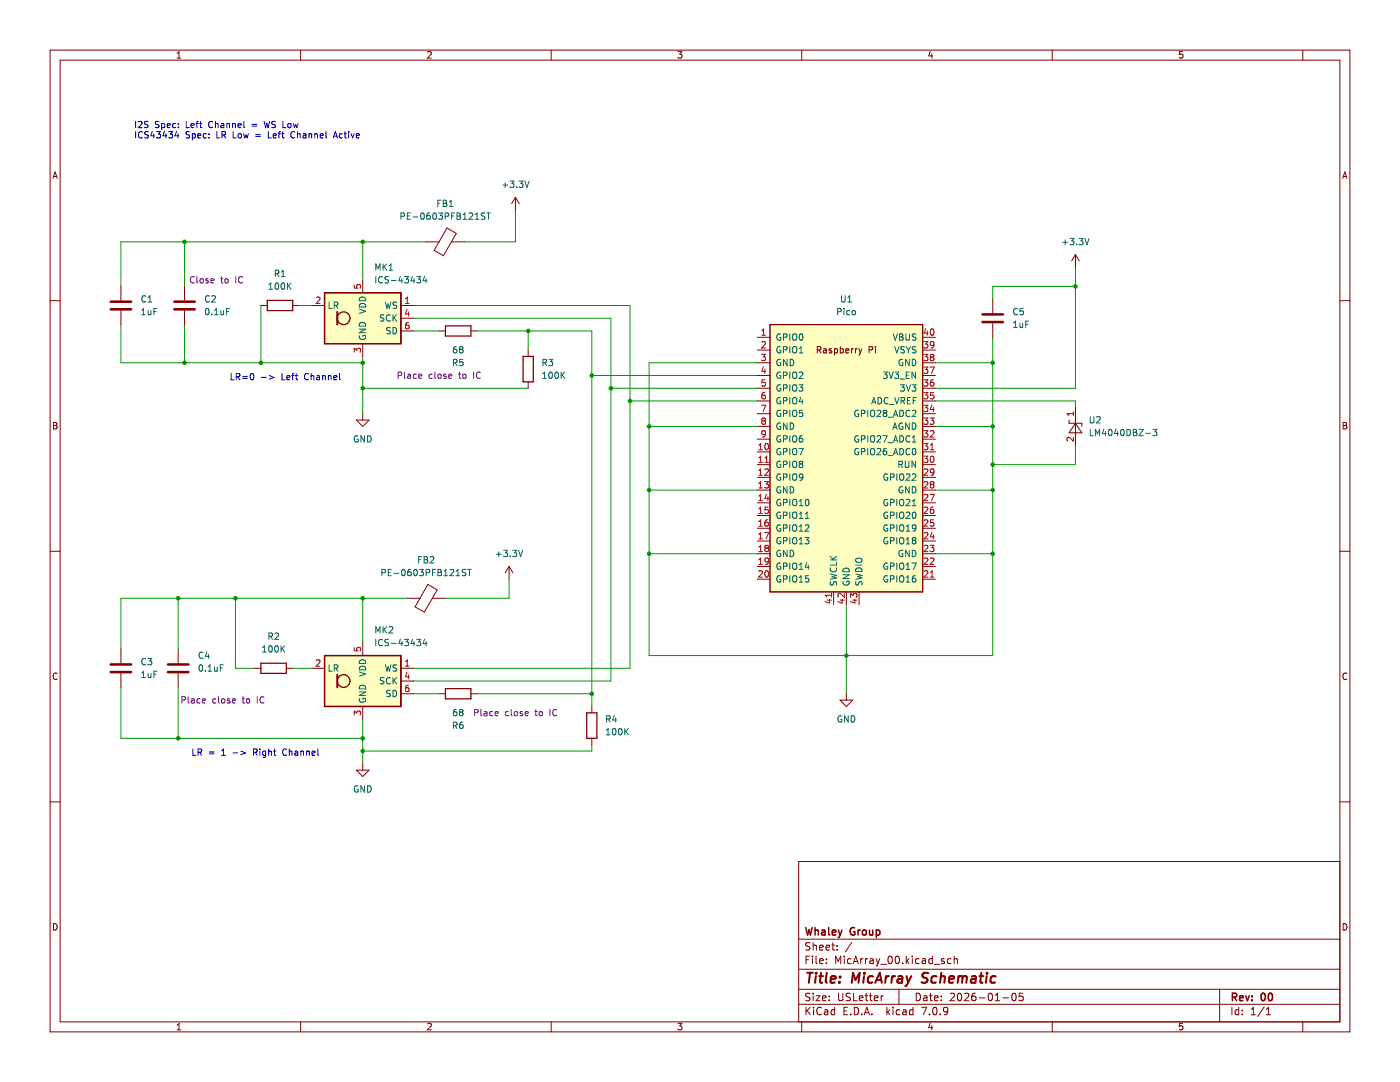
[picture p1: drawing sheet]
(kicad_sch (version 20230121) (generator eeschema)

 (paper "USLetter")

 (title_block
  (title "MicArray Schematic")
  (date "2026-01-05")
  (rev "00")
  (company "Whaley Group"))

 (lib_symbols
  (symbol "Device:C" (pin_numbers hide) (pin_names (offset 0.254)) (in_bom yes) (on_board yes)
   (property "Reference" "C" (at 0.635 2.54 0) (effects (font (size 1.27 1.27)) (justify left)))
   (property "Value" "C" (at 0.635 -2.54 0) (effects (font (size 1.27 1.27)) (justify left)))
   (property "Footprint" "" (at 0.9652 -3.81 0) (effects (font (size 1.27 1.27)) hide))
   (property "Datasheet" "~" (at 0 0 0) (effects (font (size 1.27 1.27)) hide))
   (symbol "C_0_1"
    (polyline (pts (xy -2.032 -0.762) (xy 2.032 -0.762)) (stroke (width 0.508) (type default)) (fill (type none)))
    (polyline (pts (xy -2.032 0.762) (xy 2.032 0.762)) (stroke (width 0.508) (type default)) (fill (type none))))
   (symbol "C_1_1"
    (pin passive line (at 0 3.81 270) (length 2.794) (name "~" (effects (font (size 1.27 1.27)))) (number "1" (effects (font (size 1.27 1.27)))))
    (pin passive line (at 0 -3.81 90) (length 2.794) (name "~" (effects (font (size 1.27 1.27)))) (number "2" (effects (font (size 1.27 1.27)))))))
  (symbol "Device:FerriteBead" (pin_numbers hide) (pin_names (offset 0)) (in_bom yes) (on_board yes)
   (property "Reference" "FB" (at -3.81 0.635 90) (effects (font (size 1.27 1.27))))
   (property "Value" "FerriteBead" (at 3.81 0 90) (effects (font (size 1.27 1.27))))
   (property "Footprint" "" (at -1.778 0 90) (effects (font (size 1.27 1.27)) hide))
   (property "Datasheet" "~" (at 0 0 0) (effects (font (size 1.27 1.27)) hide))
   (symbol "FerriteBead_0_1"
    (polyline (pts (xy 0 -1.27) (xy 0 -1.2192)) (stroke (width 0) (type default)) (fill (type none)))
    (polyline (pts (xy 0 1.27) (xy 0 1.2954)) (stroke (width 0) (type default)) (fill (type none)))
    (polyline (pts (xy -2.7686 0.4064) (xy -1.7018 2.2606) (xy 2.7686 -0.3048) (xy 1.6764 -2.159) (xy -2.7686 0.4064)) (stroke (width 0) (type default)) (fill (type none))))
   (symbol "FerriteBead_1_1"
    (pin passive line (at 0 3.81 270) (length 2.54) (name "~" (effects (font (size 1.27 1.27)))) (number "1" (effects (font (size 1.27 1.27)))))
    (pin passive line (at 0 -3.81 90) (length 2.54) (name "~" (effects (font (size 1.27 1.27)))) (number "2" (effects (font (size 1.27 1.27)))))))
  (symbol "Device:R" (pin_numbers hide) (pin_names (offset 0)) (in_bom yes) (on_board yes)
   (property "Reference" "R" (at 2.032 0 90) (effects (font (size 1.27 1.27))))
   (property "Value" "R" (at 0 0 90) (effects (font (size 1.27 1.27))))
   (property "Footprint" "" (at -1.778 0 90) (effects (font (size 1.27 1.27)) hide))
   (property "Datasheet" "~" (at 0 0 0) (effects (font (size 1.27 1.27)) hide))
   (symbol "R_0_1"
    (rectangle (start -1.016 -2.54) (end 1.016 2.54) (stroke (width 0.254) (type default)) (fill (type none))))
   (symbol "R_1_1"
    (pin passive line (at 0 3.81 270) (length 1.27) (name "~" (effects (font (size 1.27 1.27)))) (number "1" (effects (font (size 1.27 1.27)))))
    (pin passive line (at 0 -3.81 90) (length 1.27) (name "~" (effects (font (size 1.27 1.27)))) (number "2" (effects (font (size 1.27 1.27)))))))
  (symbol "PICO:Pico" (pin_names (offset 1.016)) (in_bom yes) (on_board yes)
   (property "Reference" "U" (at -13.97 27.94 0) (effects (font (size 1.27 1.27))))
   (property "Value" "Pico" (at 0 19.05 0) (effects (font (size 1.27 1.27))))
   (property "Footprint" "RPi_Pico:RPi_Pico_SMD_TH" (at 0 0 90) (effects (font (size 1.27 1.27)) hide))
   (property "Datasheet" "" (at 0 0 0) (effects (font (size 1.27 1.27)) hide))
   (symbol "Pico_0_0"
    (text "Raspberry Pi" (at 0 21.59 0) (effects (font (size 1.27 1.27)))))
   (symbol "Pico_0_1"
    (rectangle (start -15.24 26.67) (end 15.24 -26.67) (stroke (width 0) (type solid)) (fill (type background))))
   (symbol "Pico_1_1"
    (pin bidirectional line (at -17.78 24.13 0) (length 2.54) (name "GPIO0" (effects (font (size 1.27 1.27)))) (number "1" (effects (font (size 1.27 1.27)))))
    (pin bidirectional line (at -17.78 1.27 0) (length 2.54) (name "GPIO7" (effects (font (size 1.27 1.27)))) (number "10" (effects (font (size 1.27 1.27)))))
    (pin bidirectional line (at -17.78 -1.27 0) (length 2.54) (name "GPIO8" (effects (font (size 1.27 1.27)))) (number "11" (effects (font (size 1.27 1.27)))))
    (pin bidirectional line (at -17.78 -3.81 0) (length 2.54) (name "GPIO9" (effects (font (size 1.27 1.27)))) (number "12" (effects (font (size 1.27 1.27)))))
    (pin power_in line (at -17.78 -6.35 0) (length 2.54) (name "GND" (effects (font (size 1.27 1.27)))) (number "13" (effects (font (size 1.27 1.27)))))
    (pin bidirectional line (at -17.78 -8.89 0) (length 2.54) (name "GPIO10" (effects (font (size 1.27 1.27)))) (number "14" (effects (font (size 1.27 1.27)))))
    (pin bidirectional line (at -17.78 -11.43 0) (length 2.54) (name "GPIO11" (effects (font (size 1.27 1.27)))) (number "15" (effects (font (size 1.27 1.27)))))
    (pin bidirectional line (at -17.78 -13.97 0) (length 2.54) (name "GPIO12" (effects (font (size 1.27 1.27)))) (number "16" (effects (font (size 1.27 1.27)))))
    (pin bidirectional line (at -17.78 -16.51 0) (length 2.54) (name "GPIO13" (effects (font (size 1.27 1.27)))) (number "17" (effects (font (size 1.27 1.27)))))
    (pin power_in line (at -17.78 -19.05 0) (length 2.54) (name "GND" (effects (font (size 1.27 1.27)))) (number "18" (effects (font (size 1.27 1.27)))))
    (pin bidirectional line (at -17.78 -21.59 0) (length 2.54) (name "GPIO14" (effects (font (size 1.27 1.27)))) (number "19" (effects (font (size 1.27 1.27)))))
    (pin bidirectional line (at -17.78 21.59 0) (length 2.54) (name "GPIO1" (effects (font (size 1.27 1.27)))) (number "2" (effects (font (size 1.27 1.27)))))
    (pin bidirectional line (at -17.78 -24.13 0) (length 2.54) (name "GPIO15" (effects (font (size 1.27 1.27)))) (number "20" (effects (font (size 1.27 1.27)))))
    (pin bidirectional line (at 17.78 -24.13 180) (length 2.54) (name "GPIO16" (effects (font (size 1.27 1.27)))) (number "21" (effects (font (size 1.27 1.27)))))
    (pin bidirectional line (at 17.78 -21.59 180) (length 2.54) (name "GPIO17" (effects (font (size 1.27 1.27)))) (number "22" (effects (font (size 1.27 1.27)))))
    (pin power_in line (at 17.78 -19.05 180) (length 2.54) (name "GND" (effects (font (size 1.27 1.27)))) (number "23" (effects (font (size 1.27 1.27)))))
    (pin bidirectional line (at 17.78 -16.51 180) (length 2.54) (name "GPIO18" (effects (font (size 1.27 1.27)))) (number "24" (effects (font (size 1.27 1.27)))))
    (pin bidirectional line (at 17.78 -13.97 180) (length 2.54) (name "GPIO19" (effects (font (size 1.27 1.27)))) (number "25" (effects (font (size 1.27 1.27)))))
    (pin bidirectional line (at 17.78 -11.43 180) (length 2.54) (name "GPIO20" (effects (font (size 1.27 1.27)))) (number "26" (effects (font (size 1.27 1.27)))))
    (pin bidirectional line (at 17.78 -8.89 180) (length 2.54) (name "GPIO21" (effects (font (size 1.27 1.27)))) (number "27" (effects (font (size 1.27 1.27)))))
    (pin power_in line (at 17.78 -6.35 180) (length 2.54) (name "GND" (effects (font (size 1.27 1.27)))) (number "28" (effects (font (size 1.27 1.27)))))
    (pin bidirectional line (at 17.78 -3.81 180) (length 2.54) (name "GPIO22" (effects (font (size 1.27 1.27)))) (number "29" (effects (font (size 1.27 1.27)))))
    (pin power_in line (at -17.78 19.05 0) (length 2.54) (name "GND" (effects (font (size 1.27 1.27)))) (number "3" (effects (font (size 1.27 1.27)))))
    (pin input line (at 17.78 -1.27 180) (length 2.54) (name "RUN" (effects (font (size 1.27 1.27)))) (number "30" (effects (font (size 1.27 1.27)))))
    (pin bidirectional line (at 17.78 1.27 180) (length 2.54) (name "GPIO26_ADC0" (effects (font (size 1.27 1.27)))) (number "31" (effects (font (size 1.27 1.27)))))
    (pin bidirectional line (at 17.78 3.81 180) (length 2.54) (name "GPIO27_ADC1" (effects (font (size 1.27 1.27)))) (number "32" (effects (font (size 1.27 1.27)))))
    (pin power_in line (at 17.78 6.35 180) (length 2.54) (name "AGND" (effects (font (size 1.27 1.27)))) (number "33" (effects (font (size 1.27 1.27)))))
    (pin bidirectional line (at 17.78 8.89 180) (length 2.54) (name "GPIO28_ADC2" (effects (font (size 1.27 1.27)))) (number "34" (effects (font (size 1.27 1.27)))))
    (pin unspecified line (at 17.78 11.43 180) (length 2.54) (name "ADC_VREF" (effects (font (size 1.27 1.27)))) (number "35" (effects (font (size 1.27 1.27)))))
    (pin unspecified line (at 17.78 13.97 180) (length 2.54) (name "3V3" (effects (font (size 1.27 1.27)))) (number "36" (effects (font (size 1.27 1.27)))))
    (pin input line (at 17.78 16.51 180) (length 2.54) (name "3V3_EN" (effects (font (size 1.27 1.27)))) (number "37" (effects (font (size 1.27 1.27)))))
    (pin bidirectional line (at 17.78 19.05 180) (length 2.54) (name "GND" (effects (font (size 1.27 1.27)))) (number "38" (effects (font (size 1.27 1.27)))))
    (pin unspecified line (at 17.78 21.59 180) (length 2.54) (name "VSYS" (effects (font (size 1.27 1.27)))) (number "39" (effects (font (size 1.27 1.27)))))
    (pin bidirectional line (at -17.78 16.51 0) (length 2.54) (name "GPIO2" (effects (font (size 1.27 1.27)))) (number "4" (effects (font (size 1.27 1.27)))))
    (pin unspecified line (at 17.78 24.13 180) (length 2.54) (name "VBUS" (effects (font (size 1.27 1.27)))) (number "40" (effects (font (size 1.27 1.27)))))
    (pin input line (at -2.54 -29.21 90) (length 2.54) (name "SWCLK" (effects (font (size 1.27 1.27)))) (number "41" (effects (font (size 1.27 1.27)))))
    (pin power_in line (at 0 -29.21 90) (length 2.54) (name "GND" (effects (font (size 1.27 1.27)))) (number "42" (effects (font (size 1.27 1.27)))))
    (pin bidirectional line (at 2.54 -29.21 90) (length 2.54) (name "SWDIO" (effects (font (size 1.27 1.27)))) (number "43" (effects (font (size 1.27 1.27)))))
    (pin bidirectional line (at -17.78 13.97 0) (length 2.54) (name "GPIO3" (effects (font (size 1.27 1.27)))) (number "5" (effects (font (size 1.27 1.27)))))
    (pin bidirectional line (at -17.78 11.43 0) (length 2.54) (name "GPIO4" (effects (font (size 1.27 1.27)))) (number "6" (effects (font (size 1.27 1.27)))))
    (pin bidirectional line (at -17.78 8.89 0) (length 2.54) (name "GPIO5" (effects (font (size 1.27 1.27)))) (number "7" (effects (font (size 1.27 1.27)))))
    (pin power_in line (at -17.78 6.35 0) (length 2.54) (name "GND" (effects (font (size 1.27 1.27)))) (number "8" (effects (font (size 1.27 1.27)))))
    (pin bidirectional line (at -17.78 3.81 0) (length 2.54) (name "GPIO6" (effects (font (size 1.27 1.27)))) (number "9" (effects (font (size 1.27 1.27)))))))
  (symbol "Reference_Voltage:LM4040DBZ-3" (pin_names (offset 0.0254) hide) (in_bom yes) (on_board yes)
   (property "Reference" "U" (at 0 2.54 0) (effects (font (size 1.27 1.27))))
   (property "Value" "LM4040DBZ-3" (at 0 -3.175 0) (effects (font (size 1.27 1.27))))
   (property "Footprint" "Package_TO_SOT_SMD:SOT-23" (at 0 -5.08 0) (effects (font (size 1.27 1.27) italic) hide))
   (property "Datasheet" "http://www.ti.com/lit/ds/symlink/lm4040-n.pdf" (at 0 0 0) (effects (font (size 1.27 1.27) italic) hide))
   (symbol "LM4040DBZ-3_0_1"
    (polyline (pts (xy -1.27 0) (xy 0 0) (xy 1.27 0)) (stroke (width 0) (type default)) (fill (type none)))
    (polyline (pts (xy -1.27 -1.27) (xy 0.635 0) (xy -1.27 1.27) (xy -1.27 -1.27)) (stroke (width 0.2032) (type default)) (fill (type none)))
    (polyline (pts (xy 0 -1.27) (xy 0.635 -1.27) (xy 0.635 1.27) (xy 1.27 1.27)) (stroke (width 0.2032) (type default)) (fill (type none))))
   (symbol "LM4040DBZ-3_1_1"
    (pin passive line (at 3.81 0 180) (length 2.54) (name "K" (effects (font (size 1.27 1.27)))) (number "1" (effects (font (size 1.27 1.27)))))
    (pin passive line (at -3.81 0 0) (length 2.54) (name "A" (effects (font (size 1.27 1.27)))) (number "2" (effects (font (size 1.27 1.27)))))))
  (symbol "Sensor_Audio:ICS-43434" (in_bom yes) (on_board yes)
   (property "Reference" "MK" (at -7.62 6.35 0) (effects (font (size 1.27 1.27)) (justify left)))
   (property "Value" "ICS-43434" (at 1.27 6.35 0) (effects (font (size 1.27 1.27)) (justify left)))
   (property "Footprint" "Sensor_Audio:InvenSense_ICS-43434-6_3.5x2.65mm" (at 0 0 0) (effects (font (size 1.27 1.27)) hide))
   (property "Datasheet" "https://www.invensense.com/wp-content/uploads/2016/02/DS-000069-ICS-43434-v1.2.pdf" (at 0 0 0) (effects (font (size 1.27 1.27)) hide))
   (symbol "ICS-43434_1_1"
    (rectangle (start -7.62 5.08) (end 7.62 -5.08) (stroke (width 0.254) (type default)) (fill (type background)))
    (circle (center -3.81 0) (radius 1.27) (stroke (width 0.254) (type default)) (fill (type none)))
    (polyline (pts (xy -5.08 1.27) (xy -5.08 -1.27)) (stroke (width 0.381) (type default)) (fill (type none)))
    (pin input line (at 10.16 2.54 180) (length 2.54) (name "WS" (effects (font (size 1.27 1.27)))) (number "1" (effects (font (size 1.27 1.27)))))
    (pin input line (at -10.16 2.54 0) (length 2.54) (name "LR" (effects (font (size 1.27 1.27)))) (number "2" (effects (font (size 1.27 1.27)))))
    (pin power_in line (at 0 -7.62 90) (length 2.54) (name "GND" (effects (font (size 1.27 1.27)))) (number "3" (effects (font (size 1.27 1.27)))))
    (pin input line (at 10.16 0 180) (length 2.54) (name "SCK" (effects (font (size 1.27 1.27)))) (number "4" (effects (font (size 1.27 1.27)))))
    (pin power_in line (at 0 7.62 270) (length 2.54) (name "VDD" (effects (font (size 1.27 1.27)))) (number "5" (effects (font (size 1.27 1.27)))))
    (pin output line (at 10.16 -2.54 180) (length 2.54) (name "SD" (effects (font (size 1.27 1.27)))) (number "6" (effects (font (size 1.27 1.27)))))))
  (symbol "power:+3.3V" (power) (pin_names (offset 0)) (in_bom yes) (on_board yes)
   (property "Reference" "#PWR" (at 0 -3.81 0) (effects (font (size 1.27 1.27)) hide))
   (property "Value" "+3.3V" (at 0 3.556 0) (effects (font (size 1.27 1.27))))
   (property "Footprint" "" (at 0 0 0) (effects (font (size 1.27 1.27)) hide))
   (property "Datasheet" "" (at 0 0 0) (effects (font (size 1.27 1.27)) hide))
   (symbol "+3.3V_0_1"
    (polyline (pts (xy -0.762 1.27) (xy 0 2.54)) (stroke (width 0) (type default)) (fill (type none)))
    (polyline (pts (xy 0 0) (xy 0 2.54)) (stroke (width 0) (type default)) (fill (type none)))
    (polyline (pts (xy 0 2.54) (xy 0.762 1.27)) (stroke (width 0) (type default)) (fill (type none))))
   (symbol "+3.3V_1_1"
    (pin power_in line (at 0 0 90) (length 0) hide (name "+3.3V" (effects (font (size 1.27 1.27)))) (number "1" (effects (font (size 1.27 1.27)))))))
  (symbol "power:GND" (power) (pin_names (offset 0)) (in_bom yes) (on_board yes)
   (property "Reference" "#PWR" (at 0 -6.35 0) (effects (font (size 1.27 1.27)) hide))
   (property "Value" "GND" (at 0 -3.81 0) (effects (font (size 1.27 1.27))))
   (property "Footprint" "" (at 0 0 0) (effects (font (size 1.27 1.27)) hide))
   (property "Datasheet" "" (at 0 0 0) (effects (font (size 1.27 1.27)) hide))
   (symbol "GND_0_1"
    (polyline (pts (xy 0 0) (xy 0 -1.27) (xy 1.27 -1.27) (xy 0 -2.54) (xy -1.27 -1.27) (xy 0 -1.27)) (stroke (width 0) (type default)) (fill (type none))))
   (symbol "GND_1_1"
    (pin power_in line (at 0 0 270) (length 0) hide (name "GND" (effects (font (size 1.27 1.27)))) (number "1" (effects (font (size 1.27 1.27))))))))

 (junction (at 118.11 138.43) (diameter 0) (color 0 0 0 0))
 (junction (at 72.39 48.26) (diameter 0) (color 0 0 0 0))
 (junction (at 198.12 72.39) (diameter 0) (color 0 0 0 0))
 (junction (at 46.99 119.38) (diameter 0) (color 0 0 0 0))
 (junction (at 72.39 77.47) (diameter 0) (color 0 0 0 0))
 (junction (at 198.12 110.49) (diameter 0) (color 0 0 0 0))
 (junction (at 198.12 92.71) (diameter 0) (color 0 0 0 0))
 (junction (at 72.39 119.38) (diameter 0) (color 0 0 0 0))
 (junction (at 36.83 48.26) (diameter 0) (color 0 0 0 0))
 (junction (at 36.83 72.39) (diameter 0) (color 0 0 0 0))
 (junction (at 168.91 130.81) (diameter 0) (color 0 0 0 0))
 (junction (at 52.07 72.39) (diameter 0) (color 0 0 0 0))
 (junction (at 198.12 85.09) (diameter 0) (color 0 0 0 0))
 (junction (at 35.56 119.38) (diameter 0) (color 0 0 0 0))
 (junction (at 72.39 149.86) (diameter 0) (color 0 0 0 0))
 (junction (at 72.39 147.32) (diameter 0) (color 0 0 0 0))
 (junction (at 72.39 72.39) (diameter 0) (color 0 0 0 0))
 (junction (at 129.54 110.49) (diameter 0) (color 0 0 0 0))
 (junction (at 214.63 57.15) (diameter 0) (color 0 0 0 0))
 (junction (at 125.73 80.01) (diameter 0) (color 0 0 0 0))
 (junction (at 121.92 77.47) (diameter 0) (color 0 0 0 0))
 (junction (at 129.54 85.09) (diameter 0) (color 0 0 0 0))
 (junction (at 129.54 97.79) (diameter 0) (color 0 0 0 0))
 (junction (at 118.11 74.93) (diameter 0) (color 0 0 0 0))
 (junction (at 35.56 147.32) (diameter 0) (color 0 0 0 0))
 (junction (at 105.41 66.04) (diameter 0) (color 0 0 0 0))
 (junction (at 198.12 97.79) (diameter 0) (color 0 0 0 0))

 (wire (pts (xy 214.63 88.9) (xy 214.63 92.71)) (stroke (width 0) (type default)))
 (wire (pts (xy 101.6 119.38) (xy 88.9 119.38)) (stroke (width 0) (type default)))
 (wire (pts (xy 72.39 72.39) (xy 72.39 77.47)) (stroke (width 0) (type default)))
 (wire (pts (xy 82.55 133.35) (xy 125.73 133.35)) (stroke (width 0) (type default)))
 (wire (pts (xy 24.13 64.77) (xy 24.13 72.39)) (stroke (width 0) (type default)))
 (wire (pts (xy 198.12 85.09) (xy 198.12 92.71)) (stroke (width 0) (type default)))
 (wire (pts (xy 72.39 147.32) (xy 72.39 149.86)) (stroke (width 0) (type default)))
 (wire (pts (xy 36.83 72.39) (xy 52.07 72.39)) (stroke (width 0) (type default)))
 (wire (pts (xy 151.13 97.79) (xy 129.54 97.79)) (stroke (width 0) (type default)))
 (wire (pts (xy 186.69 72.39) (xy 198.12 72.39)) (stroke (width 0) (type default)))
 (wire (pts (xy 198.12 92.71) (xy 198.12 97.79)) (stroke (width 0) (type default)))
 (wire (pts (xy 151.13 110.49) (xy 129.54 110.49)) (stroke (width 0) (type default)))
 (wire (pts (xy 118.11 149.86) (xy 72.39 149.86)) (stroke (width 0) (type default)))
 (wire (pts (xy 102.87 48.26) (xy 92.71 48.26)) (stroke (width 0) (type default)))
 (wire (pts (xy 82.55 138.43) (xy 87.63 138.43)) (stroke (width 0) (type default)))
 (wire (pts (xy 214.63 81.28) (xy 214.63 80.01)) (stroke (width 0) (type default)))
 (wire (pts (xy 198.12 57.15) (xy 214.63 57.15)) (stroke (width 0) (type default)))
 (wire (pts (xy 118.11 66.04) (xy 105.41 66.04)) (stroke (width 0) (type default)))
 (wire (pts (xy 125.73 60.96) (xy 82.55 60.96)) (stroke (width 0) (type default)))
 (wire (pts (xy 24.13 48.26) (xy 36.83 48.26)) (stroke (width 0) (type default)))
 (wire (pts (xy 168.91 130.81) (xy 198.12 130.81)) (stroke (width 0) (type default)))
 (wire (pts (xy 105.41 66.04) (xy 105.41 69.85)) (stroke (width 0) (type default)))
 (wire (pts (xy 198.12 59.69) (xy 198.12 57.15)) (stroke (width 0) (type default)))
 (wire (pts (xy 58.42 133.35) (xy 62.23 133.35)) (stroke (width 0) (type default)))
 (wire (pts (xy 186.69 97.79) (xy 198.12 97.79)) (stroke (width 0) (type default)))
 (wire (pts (xy 121.92 63.5) (xy 82.55 63.5)) (stroke (width 0) (type default)))
 (wire (pts (xy 214.63 57.15) (xy 214.63 77.47)) (stroke (width 0) (type default)))
 (wire (pts (xy 35.56 137.16) (xy 35.56 147.32)) (stroke (width 0) (type default)))
 (wire (pts (xy 198.12 72.39) (xy 198.12 85.09)) (stroke (width 0) (type default)))
 (wire (pts (xy 118.11 74.93) (xy 118.11 138.43)) (stroke (width 0) (type default)))
 (wire (pts (xy 35.56 147.32) (xy 72.39 147.32)) (stroke (width 0) (type default)))
 (wire (pts (xy 72.39 48.26) (xy 85.09 48.26)) (stroke (width 0) (type default)))
 (wire (pts (xy 82.55 135.89) (xy 121.92 135.89)) (stroke (width 0) (type default)))
 (wire (pts (xy 129.54 110.49) (xy 129.54 130.81)) (stroke (width 0) (type default)))
 (wire (pts (xy 118.11 148.59) (xy 118.11 149.86)) (stroke (width 0) (type default)))
 (wire (pts (xy 186.69 85.09) (xy 198.12 85.09)) (stroke (width 0) (type default)))
 (wire (pts (xy 129.54 72.39) (xy 129.54 85.09)) (stroke (width 0) (type default)))
 (wire (pts (xy 214.63 77.47) (xy 186.69 77.47)) (stroke (width 0) (type default)))
 (wire (pts (xy 102.87 41.91) (xy 102.87 48.26)) (stroke (width 0) (type default)))
 (wire (pts (xy 72.39 55.88) (xy 72.39 48.26)) (stroke (width 0) (type default)))
 (wire (pts (xy 24.13 57.15) (xy 24.13 48.26)) (stroke (width 0) (type default)))
 (wire (pts (xy 125.73 80.01) (xy 125.73 60.96)) (stroke (width 0) (type default)))
 (wire (pts (xy 46.99 119.38) (xy 72.39 119.38)) (stroke (width 0) (type default)))
 (wire (pts (xy 72.39 149.86) (xy 72.39 152.4)) (stroke (width 0) (type default)))
 (wire (pts (xy 36.83 48.26) (xy 36.83 57.15)) (stroke (width 0) (type default)))
 (wire (pts (xy 198.12 97.79) (xy 198.12 110.49)) (stroke (width 0) (type default)))
 (wire (pts (xy 52.07 60.96) (xy 52.07 72.39)) (stroke (width 0) (type default)))
 (wire (pts (xy 151.13 85.09) (xy 129.54 85.09)) (stroke (width 0) (type default)))
 (wire (pts (xy 151.13 80.01) (xy 125.73 80.01)) (stroke (width 0) (type default)))
 (wire (pts (xy 125.73 80.01) (xy 125.73 133.35)) (stroke (width 0) (type default)))
 (wire (pts (xy 129.54 130.81) (xy 168.91 130.81)) (stroke (width 0) (type default)))
 (wire (pts (xy 36.83 64.77) (xy 36.83 72.39)) (stroke (width 0) (type default)))
 (wire (pts (xy 24.13 72.39) (xy 36.83 72.39)) (stroke (width 0) (type default)))
 (wire (pts (xy 24.13 129.54) (xy 24.13 119.38)) (stroke (width 0) (type default)))
 (wire (pts (xy 214.63 80.01) (xy 186.69 80.01)) (stroke (width 0) (type default)))
 (wire (pts (xy 35.56 119.38) (xy 35.56 129.54)) (stroke (width 0) (type default)))
 (wire (pts (xy 214.63 53.34) (xy 214.63 57.15)) (stroke (width 0) (type default)))
 (wire (pts (xy 72.39 119.38) (xy 72.39 128.27)) (stroke (width 0) (type default)))
 (wire (pts (xy 129.54 97.79) (xy 129.54 110.49)) (stroke (width 0) (type default)))
 (wire (pts (xy 52.07 72.39) (xy 72.39 72.39)) (stroke (width 0) (type default)))
 (wire (pts (xy 129.54 72.39) (xy 151.13 72.39)) (stroke (width 0) (type default)))
 (wire (pts (xy 101.6 115.57) (xy 101.6 119.38)) (stroke (width 0) (type default)))
 (wire (pts (xy 24.13 137.16) (xy 24.13 147.32)) (stroke (width 0) (type default)))
 (wire (pts (xy 35.56 119.38) (xy 46.99 119.38)) (stroke (width 0) (type default)))
 (wire (pts (xy 50.8 133.35) (xy 46.99 133.35)) (stroke (width 0) (type default)))
 (wire (pts (xy 72.39 71.12) (xy 72.39 72.39)) (stroke (width 0) (type default)))
 (wire (pts (xy 95.25 138.43) (xy 118.11 138.43)) (stroke (width 0) (type default)))
 (wire (pts (xy 168.91 120.65) (xy 168.91 130.81)) (stroke (width 0) (type default)))
 (wire (pts (xy 214.63 92.71) (xy 198.12 92.71)) (stroke (width 0) (type default)))
 (wire (pts (xy 24.13 147.32) (xy 35.56 147.32)) (stroke (width 0) (type default)))
 (wire (pts (xy 95.25 66.04) (xy 105.41 66.04)) (stroke (width 0) (type default)))
 (wire (pts (xy 198.12 110.49) (xy 198.12 130.81)) (stroke (width 0) (type default)))
 (wire (pts (xy 168.91 138.43) (xy 168.91 130.81)) (stroke (width 0) (type default)))
 (wire (pts (xy 118.11 74.93) (xy 118.11 66.04)) (stroke (width 0) (type default)))
 (wire (pts (xy 72.39 143.51) (xy 72.39 147.32)) (stroke (width 0) (type default)))
 (wire (pts (xy 186.69 110.49) (xy 198.12 110.49)) (stroke (width 0) (type default)))
 (wire (pts (xy 24.13 119.38) (xy 35.56 119.38)) (stroke (width 0) (type default)))
 (wire (pts (xy 36.83 48.26) (xy 72.39 48.26)) (stroke (width 0) (type default)))
 (wire (pts (xy 118.11 74.93) (xy 151.13 74.93)) (stroke (width 0) (type default)))
 (wire (pts (xy 72.39 119.38) (xy 81.28 119.38)) (stroke (width 0) (type default)))
 (wire (pts (xy 121.92 77.47) (xy 121.92 63.5)) (stroke (width 0) (type default)))
 (wire (pts (xy 46.99 133.35) (xy 46.99 119.38)) (stroke (width 0) (type default)))
 (wire (pts (xy 82.55 66.04) (xy 87.63 66.04)) (stroke (width 0) (type default)))
 (wire (pts (xy 198.12 67.31) (xy 198.12 72.39)) (stroke (width 0) (type default)))
 (wire (pts (xy 129.54 85.09) (xy 129.54 97.79)) (stroke (width 0) (type default)))
 (wire (pts (xy 72.39 77.47) (xy 72.39 82.55)) (stroke (width 0) (type default)))
 (wire (pts (xy 118.11 138.43) (xy 118.11 140.97)) (stroke (width 0) (type default)))
 (wire (pts (xy 59.69 60.96) (xy 62.23 60.96)) (stroke (width 0) (type default)))
 (wire (pts (xy 151.13 77.47) (xy 121.92 77.47)) (stroke (width 0) (type default)))
 (wire (pts (xy 72.39 77.47) (xy 105.41 77.47)) (stroke (width 0) (type default)))
 (wire (pts (xy 121.92 77.47) (xy 121.92 135.89)) (stroke (width 0) (type default)))

 (text "LR = 1 -> Right Channel" (at 38.1 151.13 0) (effects (font (size 1.27 1.27)) (justify left bottom)))
 (text "LR=0 -> Left Channel" (at 45.72 76.2 0) (effects (font (size 1.27 1.27)) (justify left bottom)))
 (text "I2S Spec: Left Channel = WS Low\nICS43434 Spec: LR Low = Left Channel Active" (at 26.67 27.94 0) (effects (font (size 1.27 1.27)) (justify left bottom)))

 (symbol (lib_id "Device:C") (at 36.83 60.96 0) (unit 1) (in_bom yes) (on_board yes) (dnp no)
  (property "Reference" "C2" (at 40.64 59.69 0) (effects (font (size 1.27 1.27)) (justify left)))
  (property "Value" "0.1uF" (at 40.64 62.23 0) (effects (font (size 1.27 1.27)) (justify left)))
  (property "Footprint" "Capacitor_SMD:C_0603_1608Metric_Pad1.08x0.95mm_HandSolder" (at 37.7952 64.77 0) (effects (font (size 1.27 1.27)) hide))
  (property "Datasheet" "~" (at 36.83 60.96 0) (effects (font (size 1.27 1.27)) hide))
  (property "Note" "Close to IC" (at 43.18 55.88 0) (do_not_autoplace) (effects (font (size 1.27 1.27)))) (pin "2") (pin "1"))

 (symbol (lib_id "Device:C") (at 24.13 133.35 0) (unit 1) (in_bom yes) (on_board yes) (dnp no) (fields_autoplaced)
  (property "Reference" "C3" (at 27.94 132.08 0) (effects (font (size 1.27 1.27)) (justify left)))
  (property "Value" "1uF" (at 27.94 134.62 0) (effects (font (size 1.27 1.27)) (justify left)))
  (property "Footprint" "Capacitor_SMD:C_0603_1608Metric_Pad1.08x0.95mm_HandSolder" (at 25.0952 137.16 0) (effects (font (size 1.27 1.27)) hide))
  (property "Datasheet" "~" (at 24.13 133.35 0) (effects (font (size 1.27 1.27)) hide)) (pin "2") (pin "1"))

 (symbol (lib_id "Device:R") (at 105.41 73.66 0) (unit 1) (in_bom yes) (on_board yes) (dnp no) (fields_autoplaced)
  (property "Reference" "R3" (at 107.95 72.39 0) (effects (font (size 1.27 1.27)) (justify left)))
  (property "Value" "100K" (at 107.95 74.93 0) (effects (font (size 1.27 1.27)) (justify left)))
  (property "Footprint" "Resistor_SMD:R_0603_1608Metric_Pad0.98x0.95mm_HandSolder" (at 103.632 73.66 90) (effects (font (size 1.27 1.27)) hide))
  (property "Datasheet" "~" (at 105.41 73.66 0) (effects (font (size 1.27 1.27)) hide)) (pin "2") (pin "1"))

 (symbol (lib_id "Device:FerriteBead") (at 85.09 119.38 90) (unit 1) (in_bom yes) (on_board yes) (dnp no) (fields_autoplaced)
  (property "Reference" "FB2" (at 85.0392 111.76 90) (effects (font (size 1.27 1.27))))
  (property "Value" "PE-0603PFB121ST" (at 85.0392 114.3 90) (effects (font (size 1.27 1.27))))
  (property "Footprint" "Capacitor_SMD:C_0603_1608Metric_Pad1.08x0.95mm_HandSolder" (at 85.09 121.158 90) (effects (font (size 1.27 1.27)) hide))
  (property "Datasheet" "~" (at 85.09 119.38 0) (effects (font (size 1.27 1.27)) hide)) (pin "1") (pin "2"))

 (symbol (lib_id "power:GND") (at 72.39 152.4 0) (unit 1) (in_bom yes) (on_board yes) (dnp no) (fields_autoplaced)
  (property "Reference" "#PWR02" (at 72.39 158.75 0) (effects (font (size 1.27 1.27)) hide))
  (property "Value" "GND" (at 72.39 157.48 0) (effects (font (size 1.27 1.27))))
  (property "Footprint" "" (at 72.39 152.4 0) (effects (font (size 1.27 1.27)) hide))
  (property "Datasheet" "" (at 72.39 152.4 0) (effects (font (size 1.27 1.27)) hide)) (pin "1"))

 (symbol (lib_id "Device:R") (at 91.44 66.04 90) (mirror x) (unit 1) (in_bom yes) (on_board yes) (dnp no)
  (property "Reference" "R5" (at 91.44 72.39 90) (effects (font (size 1.27 1.27))))
  (property "Value" "68" (at 91.44 69.85 90) (effects (font (size 1.27 1.27))))
  (property "Footprint" "Resistor_SMD:R_0603_1608Metric_Pad0.98x0.95mm_HandSolder" (at 91.44 64.262 90) (effects (font (size 1.27 1.27)) hide))
  (property "Datasheet" "~" (at 91.44 66.04 0) (effects (font (size 1.27 1.27)) hide))
  (property "Note" "Place close to IC" (at 87.63 74.93 90) (effects (font (size 1.27 1.27)))) (pin "2") (pin "1"))

 (symbol (lib_id "Device:R") (at 91.44 138.43 90) (mirror x) (unit 1) (in_bom yes) (on_board yes) (dnp no)
  (property "Reference" "R6" (at 91.44 144.78 90) (effects (font (size 1.27 1.27))))
  (property "Value" "68" (at 91.44 142.24 90) (effects (font (size 1.27 1.27))))
  (property "Footprint" "Resistor_SMD:R_0603_1608Metric_Pad0.98x0.95mm_HandSolder" (at 91.44 136.652 90) (effects (font (size 1.27 1.27)) hide))
  (property "Datasheet" "~" (at 91.44 138.43 0) (effects (font (size 1.27 1.27)) hide))
  (property "Note" "Place close to IC" (at 102.87 142.24 90) (do_not_autoplace) (effects (font (size 1.27 1.27)))) (pin "2") (pin "1"))

 (symbol (lib_id "Device:C") (at 24.13 60.96 0) (unit 1) (in_bom yes) (on_board yes) (dnp no) (fields_autoplaced)
  (property "Reference" "C1" (at 27.94 59.69 0) (effects (font (size 1.27 1.27)) (justify left)))
  (property "Value" "1uF" (at 27.94 62.23 0) (effects (font (size 1.27 1.27)) (justify left)))
  (property "Footprint" "Capacitor_SMD:C_0603_1608Metric_Pad1.08x0.95mm_HandSolder" (at 25.0952 64.77 0) (effects (font (size 1.27 1.27)) hide))
  (property "Datasheet" "~" (at 24.13 60.96 0) (effects (font (size 1.27 1.27)) hide)) (pin "2") (pin "1"))

 (symbol (lib_id "Sensor_Audio:ICS-43434") (at 72.39 135.89 0) (unit 1) (in_bom yes) (on_board yes) (dnp no) (fields_autoplaced)
  (property "Reference" "MK2" (at 74.5841 125.73 0) (effects (font (size 1.27 1.27)) (justify left)))
  (property "Value" "ICS-43434" (at 74.5841 128.27 0) (effects (font (size 1.27 1.27)) (justify left)))
  (property "Footprint" "Sensor_Audio:InvenSense_ICS-43434-6_3.5x2.65mm" (at 72.39 135.89 0) (effects (font (size 1.27 1.27)) hide))
  (property "Datasheet" "https://www.invensense.com/wp-content/uploads/2016/02/DS-000069-ICS-43434-v1.2.pdf" (at 72.39 135.89 0) (effects (font (size 1.27 1.27)) hide)) (pin "4") (pin "3") (pin "6") (pin "1") (pin "2") (pin "5"))

 (symbol (lib_id "power:+3.3V") (at 214.63 53.34 0) (unit 1) (in_bom yes) (on_board yes) (dnp no) (fields_autoplaced)
  (property "Reference" "#PWR05" (at 214.63 57.15 0) (effects (font (size 1.27 1.27)) hide))
  (property "Value" "+3.3V" (at 214.63 48.26 0) (effects (font (size 1.27 1.27))))
  (property "Footprint" "" (at 214.63 53.34 0) (effects (font (size 1.27 1.27)) hide))
  (property "Datasheet" "" (at 214.63 53.34 0) (effects (font (size 1.27 1.27)) hide)) (pin "1"))

 (symbol (lib_id "power:GND") (at 168.91 138.43 0) (unit 1) (in_bom yes) (on_board yes) (dnp no) (fields_autoplaced)
  (property "Reference" "#PWR01" (at 168.91 144.78 0) (effects (font (size 1.27 1.27)) hide))
  (property "Value" "GND" (at 168.91 143.51 0) (effects (font (size 1.27 1.27))))
  (property "Footprint" "" (at 168.91 138.43 0) (effects (font (size 1.27 1.27)) hide))
  (property "Datasheet" "" (at 168.91 138.43 0) (effects (font (size 1.27 1.27)) hide)) (pin "1"))

 (symbol (lib_id "Sensor_Audio:ICS-43434") (at 72.39 63.5 0) (unit 1) (in_bom yes) (on_board yes) (dnp no) (fields_autoplaced)
  (property "Reference" "MK1" (at 74.5841 53.34 0) (effects (font (size 1.27 1.27)) (justify left)))
  (property "Value" "ICS-43434" (at 74.5841 55.88 0) (effects (font (size 1.27 1.27)) (justify left)))
  (property "Footprint" "Sensor_Audio:InvenSense_ICS-43434-6_3.5x2.65mm" (at 72.39 63.5 0) (effects (font (size 1.27 1.27)) hide))
  (property "Datasheet" "https://www.invensense.com/wp-content/uploads/2016/02/DS-000069-ICS-43434-v1.2.pdf" (at 72.39 63.5 0) (effects (font (size 1.27 1.27)) hide)) (pin "1") (pin "2") (pin "3") (pin "4") (pin "5") (pin "6"))

 (symbol (lib_id "Device:R") (at 55.88 60.96 270) (unit 1) (in_bom yes) (on_board yes) (dnp no) (fields_autoplaced)
  (property "Reference" "R1" (at 55.88 54.61 90) (effects (font (size 1.27 1.27))))
  (property "Value" "100K" (at 55.88 57.15 90) (effects (font (size 1.27 1.27))))
  (property "Footprint" "Resistor_SMD:R_0603_1608Metric_Pad0.98x0.95mm_HandSolder" (at 55.88 59.182 90) (effects (font (size 1.27 1.27)) hide))
  (property "Datasheet" "~" (at 55.88 60.96 0) (effects (font (size 1.27 1.27)) hide)) (pin "2") (pin "1"))

 (symbol (lib_id "power:GND") (at 72.39 82.55 0) (unit 1) (in_bom yes) (on_board yes) (dnp no) (fields_autoplaced)
  (property "Reference" "#PWR03" (at 72.39 88.9 0) (effects (font (size 1.27 1.27)) hide))
  (property "Value" "GND" (at 72.39 87.63 0) (effects (font (size 1.27 1.27))))
  (property "Footprint" "" (at 72.39 82.55 0) (effects (font (size 1.27 1.27)) hide))
  (property "Datasheet" "" (at 72.39 82.55 0) (effects (font (size 1.27 1.27)) hide)) (pin "1"))

 (symbol (lib_id "PICO:Pico") (at 168.91 91.44 0) (unit 1) (in_bom yes) (on_board yes) (dnp no) (fields_autoplaced)
  (property "Reference" "U1" (at 168.91 59.69 0) (effects (font (size 1.27 1.27))))
  (property "Value" "Pico" (at 168.91 62.23 0) (effects (font (size 1.27 1.27))))
  (property "Footprint" "PICO:RPi_Pico_SMD_TH" (at 168.91 91.44 90) (effects (font (size 1.27 1.27)) hide))
  (property "Datasheet" "" (at 168.91 91.44 0) (effects (font (size 1.27 1.27)) hide)) (pin "18") (pin "17") (pin "26") (pin "25") (pin "7") (pin "11") (pin "13") (pin "12") (pin "35") (pin "31") (pin "10") (pin "36") (pin "34") (pin "32") (pin "33") (pin "41") (pin "27") (pin "28") (pin "23") (pin "14") (pin "29") (pin "4") (pin "40") (pin "22") (pin "3") (pin "30") (pin "21") (pin "20") (pin "24") (pin "6") (pin "2") (pin "42") (pin "43") (pin "5") (pin "19") (pin "8") (pin "39") (pin "9") (pin "15") (pin "16") (pin "37") (pin "38") (pin "1"))

 (symbol (lib_id "power:+3.3V") (at 101.6 115.57 0) (unit 1) (in_bom yes) (on_board yes) (dnp no) (fields_autoplaced)
  (property "Reference" "#PWR06" (at 101.6 119.38 0) (effects (font (size 1.27 1.27)) hide))
  (property "Value" "+3.3V" (at 101.6 110.49 0) (effects (font (size 1.27 1.27))))
  (property "Footprint" "" (at 101.6 115.57 0) (effects (font (size 1.27 1.27)) hide))
  (property "Datasheet" "" (at 101.6 115.57 0) (effects (font (size 1.27 1.27)) hide)) (pin "1"))

 (symbol (lib_id "Device:R") (at 54.61 133.35 90) (unit 1) (in_bom yes) (on_board yes) (dnp no) (fields_autoplaced)
  (property "Reference" "R2" (at 54.61 127 90) (effects (font (size 1.27 1.27))))
  (property "Value" "100K" (at 54.61 129.54 90) (effects (font (size 1.27 1.27))))
  (property "Footprint" "Resistor_SMD:R_0603_1608Metric_Pad0.98x0.95mm_HandSolder" (at 54.61 135.128 90) (effects (font (size 1.27 1.27)) hide))
  (property "Datasheet" "~" (at 54.61 133.35 0) (effects (font (size 1.27 1.27)) hide)) (pin "2") (pin "1"))

 (symbol (lib_id "Device:FerriteBead") (at 88.9 48.26 90) (unit 1) (in_bom yes) (on_board yes) (dnp no) (fields_autoplaced)
  (property "Reference" "FB1" (at 88.8492 40.64 90) (effects (font (size 1.27 1.27))))
  (property "Value" "PE-0603PFB121ST" (at 88.8492 43.18 90) (effects (font (size 1.27 1.27))))
  (property "Footprint" "Capacitor_SMD:C_0603_1608Metric_Pad1.08x0.95mm_HandSolder" (at 88.9 50.038 90) (effects (font (size 1.27 1.27)) hide))
  (property "Datasheet" "~" (at 88.9 48.26 0) (effects (font (size 1.27 1.27)) hide)) (pin "1") (pin "2"))

 (symbol (lib_id "Device:R") (at 118.11 144.78 0) (unit 1) (in_bom yes) (on_board yes) (dnp no) (fields_autoplaced)
  (property "Reference" "R4" (at 120.65 143.51 0) (effects (font (size 1.27 1.27)) (justify left)))
  (property "Value" "100K" (at 120.65 146.05 0) (effects (font (size 1.27 1.27)) (justify left)))
  (property "Footprint" "Resistor_SMD:R_0603_1608Metric_Pad0.98x0.95mm_HandSolder" (at 116.332 144.78 90) (effects (font (size 1.27 1.27)) hide))
  (property "Datasheet" "~" (at 118.11 144.78 0) (effects (font (size 1.27 1.27)) hide)) (pin "2") (pin "1"))

 (symbol (lib_id "Reference_Voltage:LM4040DBZ-3") (at 214.63 85.09 90) (unit 1) (in_bom yes) (on_board yes) (dnp no) (fields_autoplaced)
  (property "Reference" "U2" (at 217.17 83.82 90) (effects (font (size 1.27 1.27)) (justify right)))
  (property "Value" "LM4040DBZ-3" (at 217.17 86.36 90) (effects (font (size 1.27 1.27)) (justify right)))
  (property "Footprint" "Package_TO_SOT_SMD:SOT-23" (at 219.71 85.09 0) (effects (font (size 1.27 1.27) italic) hide))
  (property "Datasheet" "http://www.ti.com/lit/ds/symlink/lm4040-n.pdf" (at 214.63 85.09 0) (effects (font (size 1.27 1.27) italic) hide)) (pin "2") (pin "1"))

 (symbol (lib_id "power:+3.3V") (at 102.87 41.91 0) (unit 1) (in_bom yes) (on_board yes) (dnp no) (fields_autoplaced)
  (property "Reference" "#PWR04" (at 102.87 45.72 0) (effects (font (size 1.27 1.27)) hide))
  (property "Value" "+3.3V" (at 102.87 36.83 0) (effects (font (size 1.27 1.27))))
  (property "Footprint" "" (at 102.87 41.91 0) (effects (font (size 1.27 1.27)) hide))
  (property "Datasheet" "" (at 102.87 41.91 0) (effects (font (size 1.27 1.27)) hide)) (pin "1"))

 (symbol (lib_id "Device:C") (at 35.56 133.35 0) (unit 1) (in_bom yes) (on_board yes) (dnp no)
  (property "Reference" "C4" (at 39.37 130.81 0) (effects (font (size 1.27 1.27)) (justify left)))
  (property "Value" "0.1uF" (at 39.37 133.35 0) (effects (font (size 1.27 1.27)) (justify left)))
  (property "Footprint" "Capacitor_SMD:C_0603_1608Metric_Pad1.08x0.95mm_HandSolder" (at 36.5252 137.16 0) (effects (font (size 1.27 1.27)) hide))
  (property "Datasheet" "~" (at 35.56 133.35 0) (effects (font (size 1.27 1.27)) hide))
  (property "Note" "Place close to IC" (at 44.45 139.7 0) (do_not_autoplace) (effects (font (size 1.27 1.27)))) (pin "2") (pin "1"))

 (symbol (lib_id "Device:C") (at 198.12 63.5 0) (unit 1) (in_bom yes) (on_board yes) (dnp no) (fields_autoplaced)
  (property "Reference" "C5" (at 201.93 62.23 0) (effects (font (size 1.27 1.27)) (justify left)))
  (property "Value" "1uF" (at 201.93 64.77 0) (effects (font (size 1.27 1.27)) (justify left)))
  (property "Footprint" "Capacitor_SMD:C_0603_1608Metric_Pad1.08x0.95mm_HandSolder" (at 199.0852 67.31 0) (effects (font (size 1.27 1.27)) hide))
  (property "Datasheet" "~" (at 198.12 63.5 0) (effects (font (size 1.27 1.27)) hide)) (pin "1") (pin "2"))

 (sheet_instances (path "" (page "1"))))
